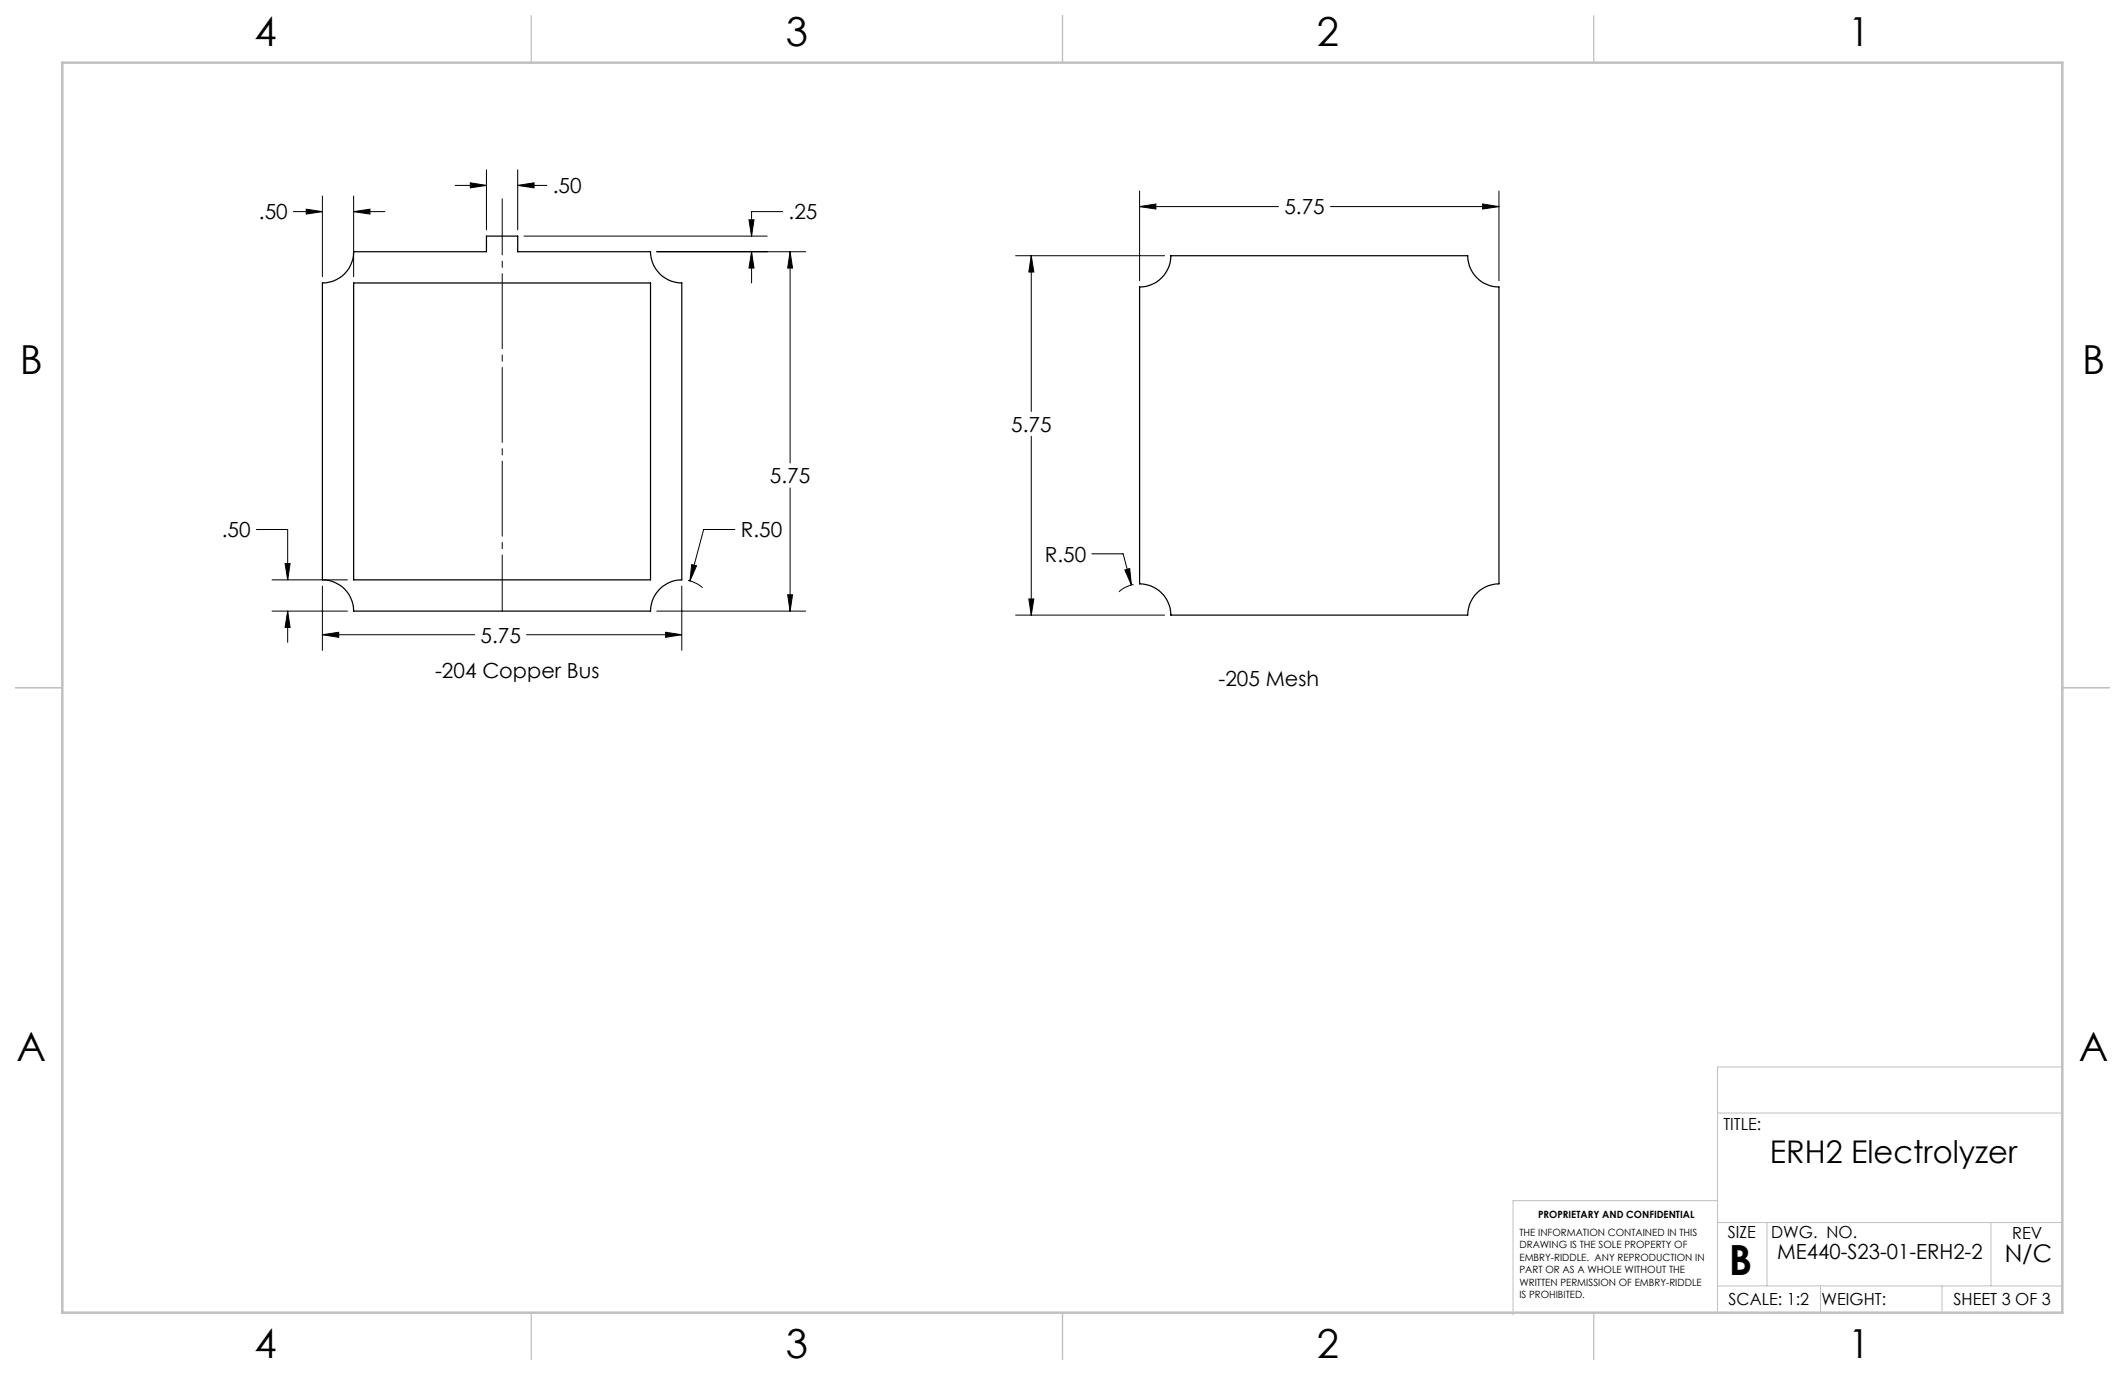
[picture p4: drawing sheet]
<svg xmlns="http://www.w3.org/2000/svg" width="432mm" height="279mm" viewBox="0 0 432 279" stroke-linecap="round" stroke-linejoin="round" font-family="sans-serif">
<path d="M419.1 216.8h-70.1v49.9M349 226.2h70.1M349 248.4h70.1M349 244h-41.6v23.2M359.1 248.4v12.9M404.6 248.4v12.9M349 261.3h70.1M369.9 261.3v5.4M394.6 261.3v5.4" fill="none" stroke="#c0c0c0" stroke-width=".2"/>
<path d="M108 3.2v9.5M215.9 3.2v9.5M323.8 3.2v9.5M3.1 139.7h9.6M419.1 139.7h9.5M108 266.7v9.6M215.9 266.7v9.6M323.8 266.7v9.6" fill="none" stroke="#c0c0c0" stroke-width=".25"/>
<path d="M12.7 12.7h406.4v254h-406.4z" fill="none" stroke="#c0c0c0" stroke-width=".5"/>
<path d="M71.9 51.2h26.9v-3.2h6.4v3.2h27a6.4 6.4 0 0 0 6.3 6.3v60.3a6.4 6.4 0 0 0-6.3 6.4h-60.3a6.3 6.3 0 0 0-6.4-6.4v-60.3a6.3 6.3 0 0 0 6.4-6.3zM71.9 57.5h60.3v60.3h-60.3zM231.6 58.3a6.4 6.4 0 0 0 6.3-6.3h60.3a6.4 6.4 0 0 0 6.4 6.3v60.3a6.4 6.4 0 0 0-6.4 6.4h-60.3a6.4 6.4 0 0 0-6.3-6.4z" fill="none" stroke="#000" stroke-width=".25"/>
<g fill="none" stroke="#000" stroke-width=".2">
<path d="M65.5 39.8v16.4M71.9 39.8v16.4M92.5 37.7h6.3M95.6 37.1l3.2 .6-3.2 .5zM98.8 34.5v12.2M105.2 37.7l3.3-.6v1.1zM105.2 34.5v12.2M105.2 37.7h5.9M231.6 38.8v18.2M304.6 38.8v18.2M59.6 43h5.9M62.2 42.5l3.3 .5-3.3 .5z"/>
<path d="M71.9 43l3.3-.5v1zM71.9 43h6.3M106.5 48h49.4M133.5 51.2h30.2M152.2 44.7h1l-.5 3.3zM152.7 51.2l.5 3.3h-1zM152.7 51.2v6.3M159.1 43h-6.4v5M160.5 51.2l.5 3.3h-.9zM160.5 51.2v42.9M206.4 52h30.2M209.5 52l.6 3.3h-1z"/>
<path d="M209.5 52v31.6M231.6 42l3.3-.5v1zM231.6 42h28.2M270.4 42h34.2M301.3 41.5l3.3 .5-3.3 .5zM160.5 99.1v25.1M209.5 88.7v36.3M52.1 107.6h6.4v10.2M55.3 117.8h15.3M57.9 114.5h1l-.4 3.3zM65.5 119.1v13.1M138.5 119.1v13.1"/>
<path d="M139.8 117.9a7.3 7.3 0 0 1 3 1.5M140.5 114.7l1 .3-1.3 3zM149.3 107.6h-6.3l-2.8 10.4M221.9 112.5h6.3l1.7 6.4M228.6 115.8l1-.3 .3 3.4zM230.3 118.8a6.2 6.2 0 0 0-2.9 1.5M55.3 124.2h15.3M58.5 124.2l.4 3.3h-1zM58.5 124.2v6.3M65.5 129l3.3-.5v1zM65.5 129h30.9M107 129h31.5"/>
<path d="M133.5 124.2h30.2M135.3 128.5l3.2 .5-3.2 .5zM160.1 120.9h.9l-.5 3.3zM206.4 125h30.2M209.1 121.7h1l-.6 3.3z"/>
</g>
<path d="M102.1 124.2v-83.8" fill="none" stroke="#000" stroke-width=".2" stroke-dasharray="15.2 1.3 1.3 1.3" stroke-dashoffset="3.8"/>
<path d="M65.5 129l3.3-.5v1zM135.3 128.5l3.2 .5-3.2 .5zM152.7 51.2l.5 3.3h-1zM152.2 44.7h1l-.5 3.3zM105.2 37.7l3.3-.6v1.1zM95.6 37.1l3.2 .6-3.2 .5zM140.5 114.7l-.3 3.3 1.3-3zM57.9 114.5h1l-.4 3.3zM58.5 124.2l.4 3.3h-1zM160.5 51.2l.5 3.3h-.9zM160.1 120.9h.9l-.5 3.3zM71.9 43l3.3-.5v1zM62.2 42.5l3.3 .5-3.3 .5zM209.5 52l.6 3.3h-1zM209.1 121.7h1l-.6 3.3zM231.6 42l3.3-.5v1zM301.3 41.5l3.3 .5-3.3 .5zM228.6 115.8l1.3 3.1-.3-3.4z" fill="#000"/>
<text font-size="8.5" x="351.3" y="259">B</text>
<g font-size="8.1">
<text x="51.7" y="9.3">4</text>
<text x="159.7" y="9.3">3</text>
<text x="267.6" y="9.3">2</text>
<text x="375.6" y="9.3">1</text>
<text x="4" y="76">B</text>
<text x="423.1" y="76">B</text>
<text x="3.3" y="215.7">A</text>
<text x="422.4" y="215.7">A</text>
<text x="51.7" y="276">4</text>
<text x="159.7" y="276">3</text>
<text x="267.6" y="276">2</text>
<text x="375.6" y="276">1</text>
</g>
<text font-size="6.3" x="359.7" y="236.4">ERH2 Electrolyzer</text>
<text font-size="4.9" x="407.4" y="256.5">N/C</text>
<g font-size="4.2">
<text x="112.3" y="39.2">.50</text>
<text x="52.6" y="44.6">.50</text>
<text x="160.2" y="44.6">.25</text>
<text x="261" y="43.6">5.75</text>
<text x="205.5" y="87.7">5.75</text>
<text x="156.5" y="98.2">5.75</text>
<text x="45.1" y="109.2">.50</text>
<text x="150.5" y="109.2">R.50</text>
<text x="212.3" y="114.1">R.50</text>
<text x="97.6" y="130.6">5.75</text>
<text x="88.4" y="137.7">-204 Copper Bus</text>
<text x="247.6" y="139.4">-205 Mesh</text>
<text x="361.1" y="255.9">ME440-S23-01-ERH2-2</text>
</g>
<g font-size="3.4">
<text x="350.2" y="229.5">TITLE:</text>
<text x="351.1" y="251.6">SIZE</text>
<text x="359.9" y="251.6">DWG. NO.</text>
<text x="408.9" y="251.7">REV</text>
<text x="351.2" y="265.2">SCALE: 1:2</text>
<text x="370.1" y="265.3">WEIGHT:</text>
<text x="396.9" y="265.2">SHEET 3 OF 3</text>
</g>
<g font-size="2">
<text x="308.8" y="251.2">THE INFORMATION CONTAINED IN THIS</text>
<text x="312.5" y="247.6">PROPRIETARY AND CONFIDENTIAL</text>
<text x="308.8" y="253.7">DRAWING IS THE SOLE PROPERTY OF</text>
<text x="308.8" y="256.2">EMBRY-RIDDLE. ANY REPRODUCTION IN</text>
<text x="308.8" y="258.7">PART OR AS A WHOLE WITHOUT THE</text>
<text x="308.8" y="261.3">WRITTEN PERMISSION OF EMBRY-RIDDLE</text>
<text x="308.8" y="263.8">IS PROHIBITED.</text>
</g>
</svg>
